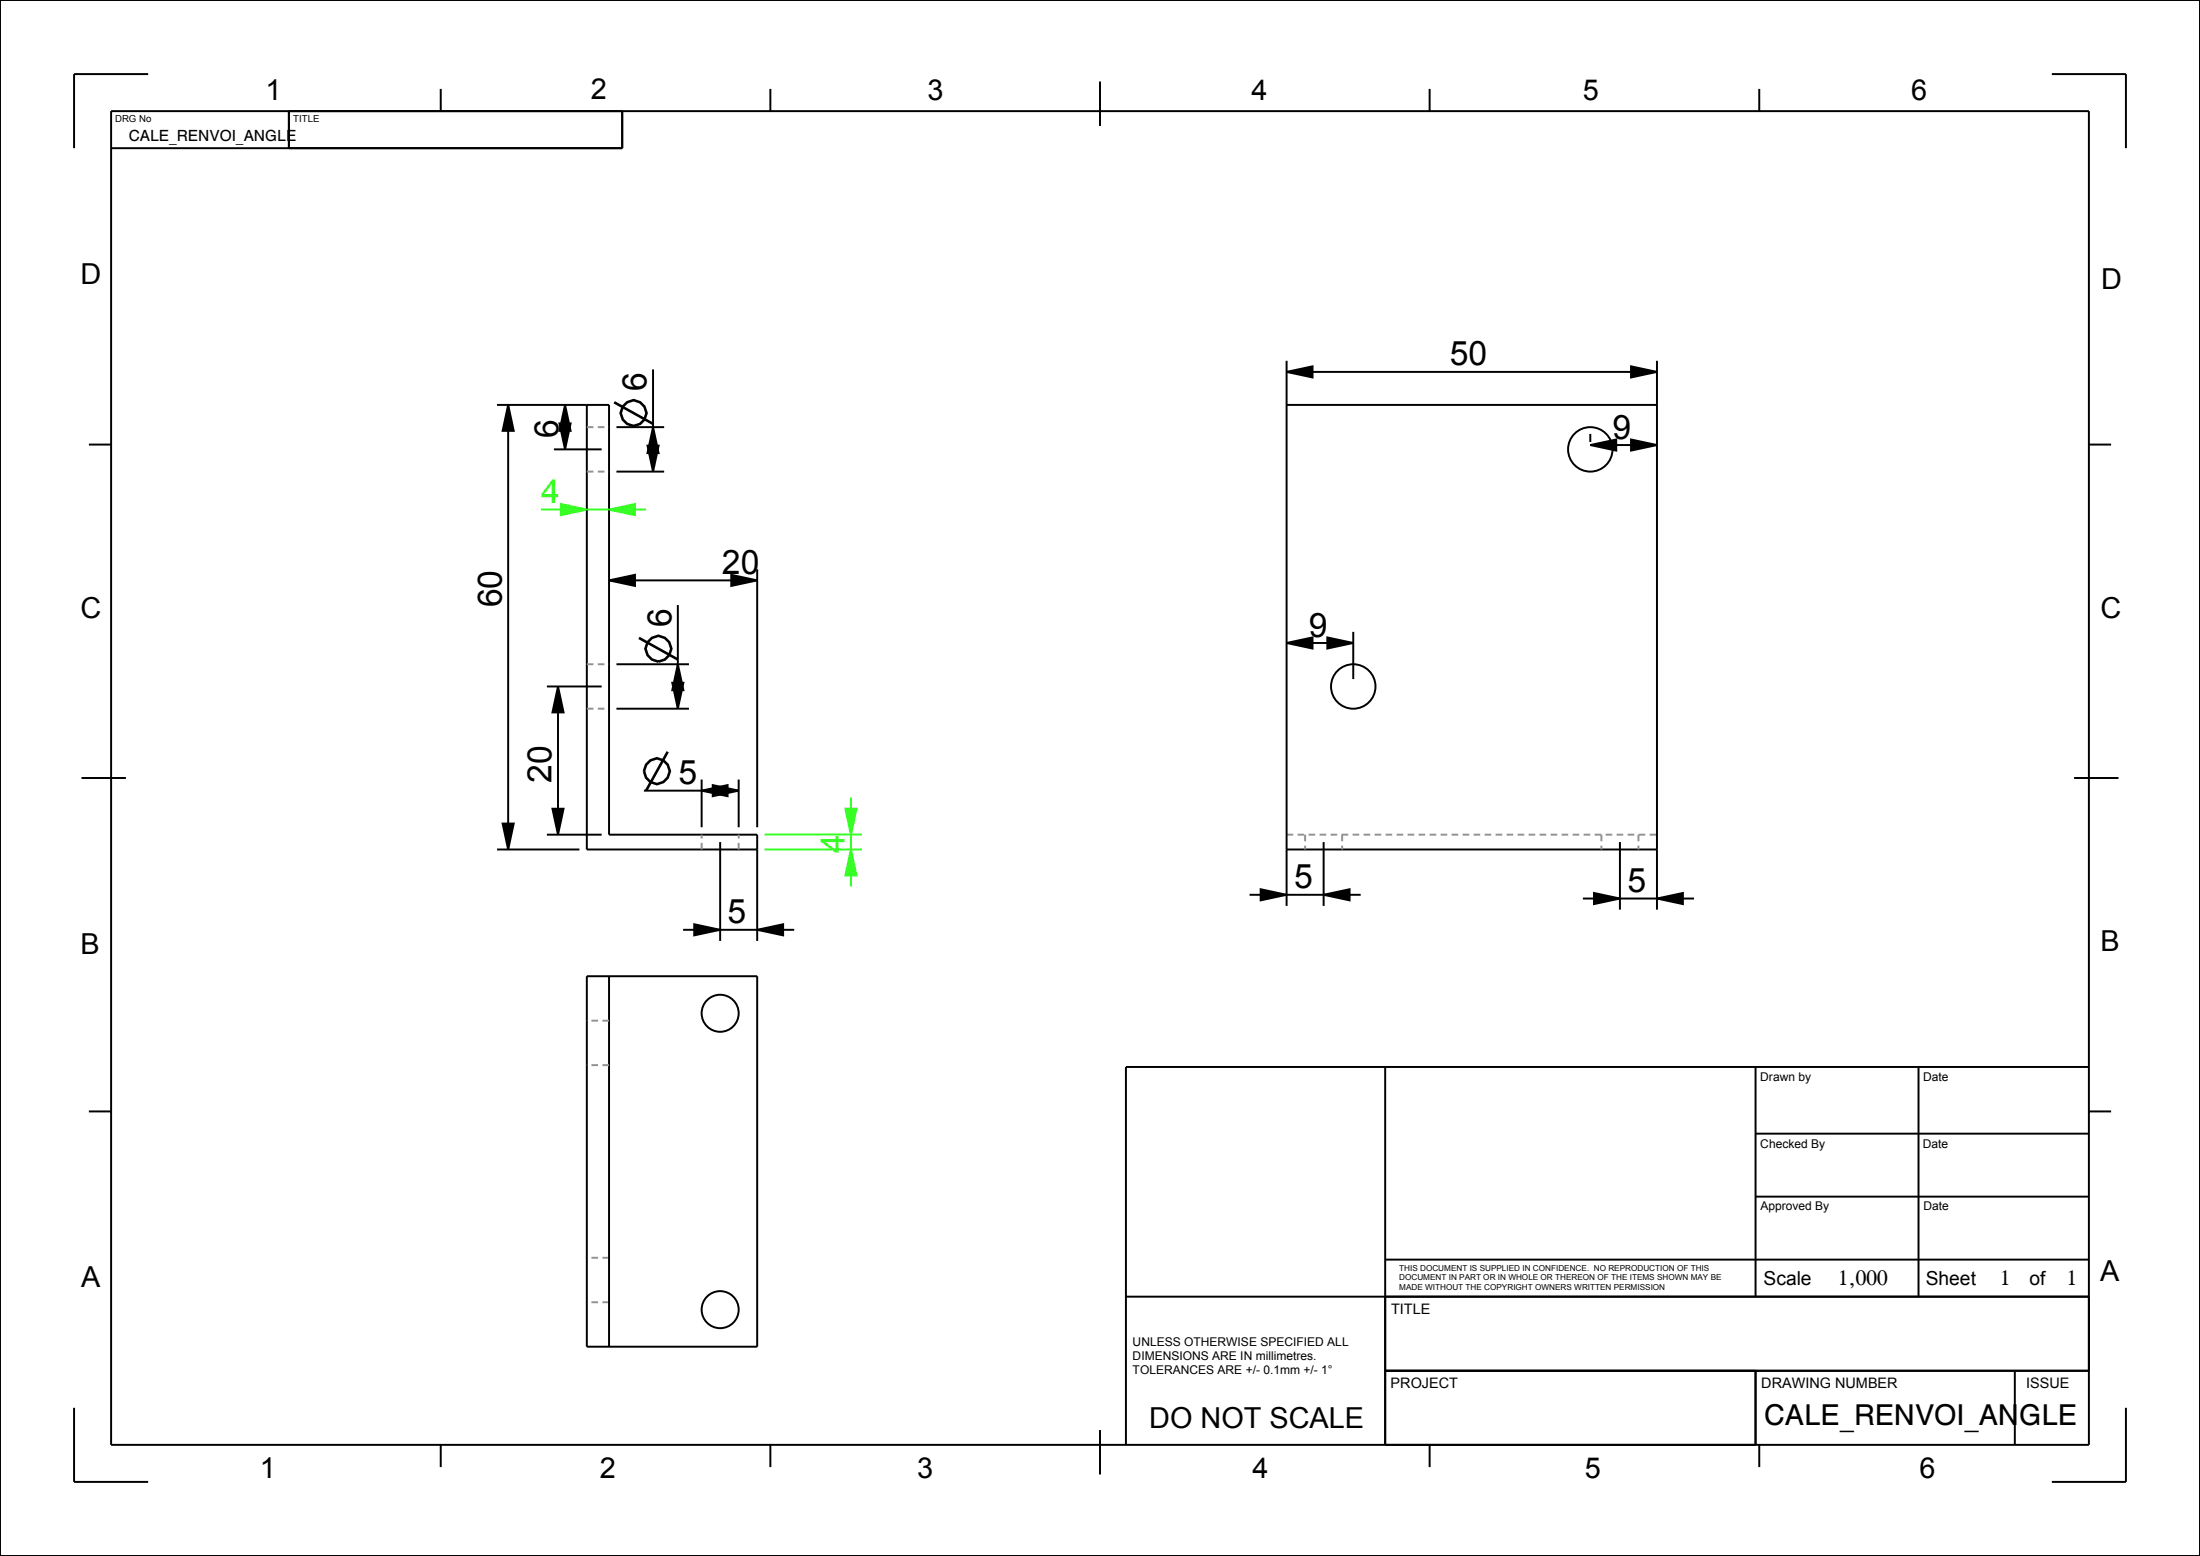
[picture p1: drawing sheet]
<svg xmlns="http://www.w3.org/2000/svg" width="297mm" height="210mm" viewBox="0 0 297 210" stroke-linecap="round" stroke-linejoin="round" font-family="sans-serif">
<path d="M173.7 50.2l3.5-.8v1.5zM220.2 49.4l3.5 .8-3.5 .7z" fill="#000"/>
<path d="M173.7 50.2l3.5-.8v1.5zM220.2 49.4l3.5 .8-3.5 .7z" fill="none" stroke="#000" stroke-width=".26"/>
<path d="M114.9 114.6l.7 3.5h-1.5z" fill="#37ff26"/>
<path d="M114.9 114.6l.7 3.5h-1.5z" fill="none" stroke="#37ff26" stroke-width=".26"/>
<path d="M114.1 109.1h1.5l-.7 3.5z" fill="#37ff26"/>
<path d="M114.1 109.1h1.5l-.7 3.5z" fill="none" stroke="#37ff26" stroke-width=".26"/>
<path d="M82.2 68.8l3.5-.8v1.5z" fill="#37ff26"/>
<path d="M82.2 68.8l3.5-.8v1.5z" fill="none" stroke="#37ff26" stroke-width=".26"/>
<path d="M75.7 68l3.5 .8-3.5 .7z" fill="#37ff26"/>
<path d="M73.1 68.8h14.1M75.7 68l3.5 .8-3.5 .7zM103.2 114.6h13.2M103.2 112.6h13.2M114.9 107.6v12" fill="none" stroke="#37ff26" stroke-width=".26"/>
<g fill="#000">
<path d="M68.6 54.6l.8 3.5h-1.5zM76.3 54.6l.7 3.5h-1.5zM88.2 57.6l.7 3.5h-1.5zM75.5 57.1h1.5l-.7 3.5zM82.2 78.3l3.5-.7v1.5zM87.4 60.1h1.5l-.7 3.5zM98.7 77.6l3.5 .7-3.5 .8zM214.7 60.1l3.5-.8v1.5zM220.2 59.3l3.5 .8-3.5 .7zM75.3 92.6l.8 3.5h-1.5zM90.8 92.1h1.5l-.8 3.5zM91.5 89.6l.8 3.5h-1.5z"/>
<path d="M173.7 86.8l3.5-.8v1.5zM179.2 86l3.5 .8-3.5 .7zM67.9 111.1h1.5l-.8 3.5zM74.6 109.1h1.5l-.8 3.5zM94.7 106.7l3.5-.7v1.5zM96.2 106l3.5 .7-3.5 .8zM93.7 124.7l3.5 .8-3.5 .7zM102.2 125.5l3.5-.8v1.5zM170.2 120l3.5 .8-3.5 .7zM178.7 120.8l3.5-.8v1.5zM215.2 120.5l3.5 .8-3.5 .7zM223.7 121.3l3.5-.8v1.5z"/>
</g>
<g fill="none" stroke="#000" stroke-width=".26">
<path d="M0 0h297v210h-297zM15 15h267v180h-267zM20 10h-10v10M39 15v5M59.5 12v3M84 15v5h-69M104 12v3M148.5 11v6M193 12v3M237.5 12v3M277 10h10v10M67.1 54.6h15.1v58h20v14.4"/>
<path d="M68.6 54.6l.8 3.5h-1.5zM68.6 54.6v60M75.5 57.1h1.5l-.7 3.5zM76.3 54.6l.7 3.5h-1.5zM76.3 54.6v6M79.2 54.6v60h23M83.2 57.6h6.5M88.2 57.6l.7 3.5h-1.5zM88.2 49.9v13.7M173.7 54.6h50M173.7 48.7v73.6M173.7 50.2h50"/>
<path d="M214.7 58.6v1M220.2 59.3l3.5 .8-3.5 .7zM223.7 48.7v74.1M12 60h3M74.8 60.6h6.4M82.2 78.3l3.5-.7v1.5zM82.2 78.3h20M83.2 63.6h6.5M87.4 60.1h1.5l-.7 3.5zM98.7 77.6l3.5 .7-3.5 .8zM102.2 76.8v34.8M214.7 60.1l3.5-.8v1.5z"/>
<path d="M214.7 60.1h9M282 60h3M73.8 92.6h7.4M75.3 92.6l.8 3.5h-1.5zM75.3 92.6v20M83.2 95.6h9.8M83.2 89.6h9.8M90.8 92.1h1.5l-.8 3.5zM91.5 89.6l.8 3.5h-1.5zM91.5 81.7v13.9M173.7 86.8l3.5-.8v1.5zM173.7 86.8h9"/>
<path d="M179.2 86l3.5 .8-3.5 .7zM182.7 85.3v6.3M11 105h6M67.1 114.6h11.1M67.9 111.1h1.5l-.8 3.5zM73.8 112.6h7.4M74.6 109.1h1.5l-.8 3.5zM86.9 106.7h12.8M94.7 106.7l3.5-.7v1.5zM94.7 105.2v6.4M96.2 106l3.5 .7-3.5 .8zM97.2 113.6v13.4"/>
<path d="M99.7 105.2v6.4M173.7 114.6h50M178.7 113.6v8.7M218.7 113.6v9.2M280 105h6M79.2 131.8h23v50h-23zM82.2 131.8v50M92.2 125.5h15M93.7 124.7l3.5 .8-3.5 .7zM102.2 125.5l3.5-.8v1.5zM168.7 120.8h15M170.2 120l3.5 .8-3.5 .7z"/>
<path d="M178.7 120.8l3.5-.8v1.5zM213.7 121.3h15M215.2 120.5l3.5 .8-3.5 .7zM223.7 121.3l3.5-.8v1.5zM12 150h3M187 144v51M237 144v31M237 153h45M259 144v31M282 144h-130v51M282 150h3M152 175h130"/>
<path d="M187 170h95M237 161.5h45M10 190v10h10M59.5 195v3M104 195v3M148.5 193v6M193 195v3M237 185v10M237.5 195v3M272 185v10M282 185h-95M287 190v10h-10"/>
<circle cx="214.7" cy="60.6" r="3"/>
<circle cx="182.7" cy="92.6" r="3"/>
<circle cx="97.2" cy="136.8" r="2.5"/>
<circle cx="97.2" cy="176.8" r="2.5"/>
</g>
<g fill="none" stroke="#96948a" stroke-width=".26" stroke-dasharray=".9 .6" stroke-linecap="butt">
<path d="M79.2 57.6h3M79.2 63.6h3M79.2 95.6h3M79.2 89.6h3M94.7 114.6v-2M99.7 114.6v-2M173.7 112.6h50M176.2 112.6v2M181.2 112.6v2M216.2 112.6v2M221.2 112.6v2M82.2 137.8h-3"/>
<path d="M82.2 143.8h-3M82.2 175.8h-3M82.2 169.8h-3"/>
</g>
<g fill="none" stroke="#000" stroke-width=".35">
<path d="M82.9 54.3l5.3 2.9M86.3 86.1l5.2 2.9M90.1 101.5l-2.9 5.2"/>
<circle cx="85.5" cy="55.8" r="1.72"/>
<circle cx="88.9" cy="87.6" r="1.72"/>
<circle cx="88.6" cy="104.1" r="1.72"/>
</g>
<g font-size="4.5">
<text x="87.3" y="52.8" transform="rotate(-90 87.3 52.8)">6</text>
<text x="195.7" y="49.3">50</text>
<text x="75.4" y="59.1" transform="rotate(-90 75.4 59.1)">6</text>
<text x="217.7" y="59.2">9</text>
<text x="97.5" y="77.5">20</text>
<text x="67.7" y="82" transform="rotate(-90 67.7 82)">60</text>
<text x="90.6" y="84.6" transform="rotate(-90 90.6 84.6)">6</text>
<text x="176.7" y="85.9">9</text>
<text x="74.5" y="105.6" transform="rotate(-90 74.5 105.6)">20</text>
<text x="91.6" y="105.8">5</text>
<text x="174.7" y="119.9">5</text>
<text x="98.2" y="124.6">5</text>
<text x="219.7" y="120.4">5</text>
</g>
<g font-size="4.5" fill="#37ff26">
<text x="73.1" y="67.9">4</text>
<text x="114" y="115.1" transform="rotate(-90 114 115.1)">4</text>
</g>
<g font-size="3.9">
<text x="35.8" y="13.4">1</text>
<text x="79.8" y="13.4">2</text>
<text x="125.2" y="13.5">3</text>
<text x="169" y="13.4">4</text>
<text x="213.7" y="13.4">5</text>
<text x="258" y="13.4">6</text>
<text x="10.9" y="38.4">D</text>
<text x="283.7" y="39">D</text>
<text x="10.9" y="83.4">C</text>
<text x="283.6" y="83.4">C</text>
<text x="10.9" y="128.7">B</text>
<text x="283.6" y="128.4">B</text>
<text x="11" y="173.6">A</text>
<text x="283.5" y="172.8">A</text>
<text x="155.1" y="192.7">DO NOT SCALE</text>
<text x="238.2" y="192.3">CALE_RENVOI_ANGLE</text>
<text x="35.1" y="199.5">1</text>
<text x="81" y="199.5">2</text>
<text x="123.8" y="199.5">3</text>
<text x="169.1" y="199.5">4</text>
<text x="213.9" y="199.5">5</text>
<text x="259.1" y="199.5">6</text>
</g>
<g font-size="2.9">
<text x="248.1" y="173.4">1,000</text>
<text x="270" y="173.4">1</text>
<text x="279" y="173.4">1</text>
</g>
<g font-size="2.6">
<text x="238.1" y="173.4">Scale</text>
<text x="260" y="173.4">Sheet</text>
<text x="274" y="173.4">of</text>
</g>
<text font-size="2.1" x="17.4" y="19">CALE_RENVOI_ANGLE</text>
<g font-size="2">
<text x="187.8" y="177.3">TITLE</text>
<text x="187.7" y="187.3">PROJECT</text>
<text x="237.8" y="187.3">DRAWING NUMBER</text>
<text x="273.5" y="187.3">ISSUE</text>
</g>
<g font-size="1.6">
<text x="237.6" y="145.9">Drawn by</text>
<text x="259.6" y="145.9">Date</text>
<text x="237.6" y="154.9">Checked By</text>
<text x="259.6" y="154.9">Date</text>
<text x="237.7" y="163.4">Approved By</text>
<text x="259.7" y="163.4">Date</text>
<text x="152.9" y="181.6">UNLESS OTHERWISE SPECIFIED ALL</text>
<text x="152.9" y="183.5">DIMENSIONS ARE IN millimetres.</text>
<text x="152.9" y="185.4">TOLERANCES ARE +/- 0.1mm +/- 1°</text>
</g>
<g font-size="1.3">
<text x="15.5" y="16.5">DRG No</text>
<text x="39.6" y="16.5">TITLE</text>
</g>
<g font-size="1.1">
<text x="188.9" y="171.5">THIS DOCUMENT IS SUPPLIED IN CONFIDENCE. NO REPRODUCTION OF THIS</text>
<text x="188.9" y="172.8">DOCUMENT IN PART OR IN WHOLE OR THEREON OF THE ITEMS SHOWN MAY BE</text>
<text x="188.9" y="174.1">MADE WITHOUT THE COPYRIGHT OWNERS WRITTEN PERMISSION</text>
</g>
</svg>
